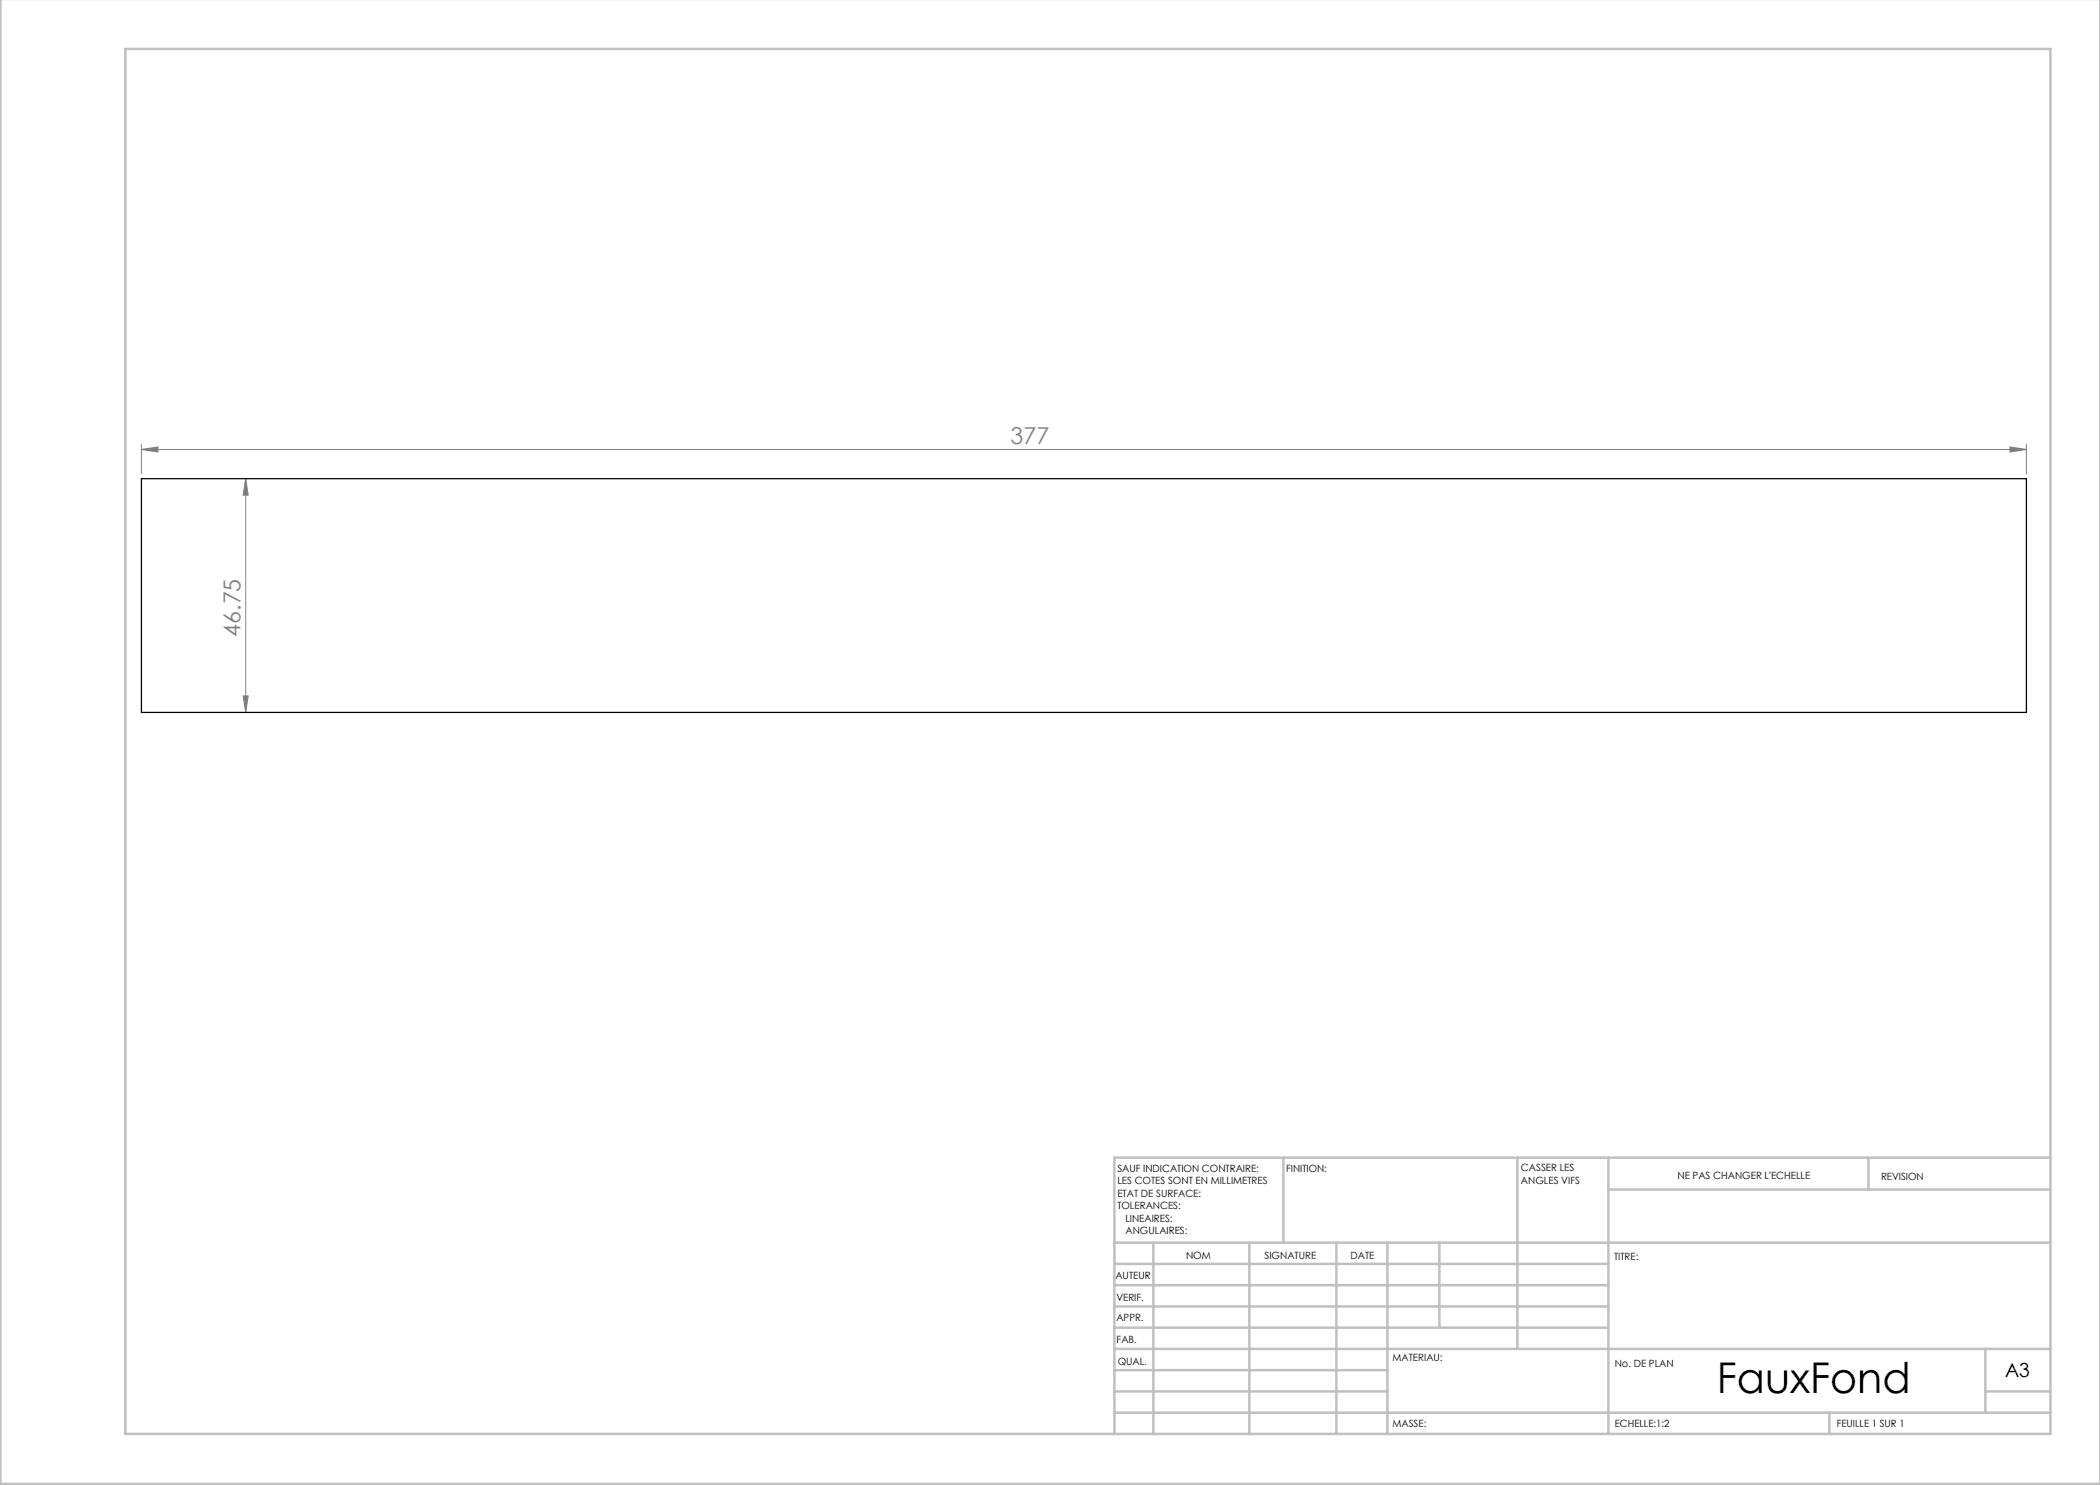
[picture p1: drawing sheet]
<svg xmlns="http://www.w3.org/2000/svg" width="420mm" height="297mm" viewBox="0 0 420 297" stroke-linecap="round" stroke-linejoin="round" font-family="sans-serif">
<path d="M28.3 89.9l3.3-.5v1zM28.3 88.9v5.8M28.3 89.9h377M49.1 95.7l.5 3.3h-1zM49.1 95.7v46.8M402 89.4l3.3 .5-3.3 .5zM405.3 88.9v5.8M48.6 139.2h1l-.5 3.3z" fill="none" stroke="#808080" stroke-width=".2"/>
<g fill="none" stroke="#c0c0c0" stroke-width=".5">
<path d="M.1 -.1v296.9h419.9M25.1 9.8h385v277h-385zM256.7 231.5v17M303.5 231.5v38.3M321.7 231.5v55.3M321.7 237.9h88.4M373.7 231.5v6.4M410.1 231.5h-187.2v55.3M222.9 248.5h187.2M222.9 257h98.8M222.9 252.8h98.8M230.7 248.5v38.3"/>
<path d="M249.9 248.5v38.3M267.3 248.5v38.3M277.5 248.5v38.3M287.9 248.5v17M222.9 265.5h98.8M222.9 261.3h98.8M222.9 278.3h54.6M222.9 274h54.6M222.9 269.8h187.2M397.1 278.3h13M397.1 269.8v12.7M222.9 282.5h187.2"/>
<path d="M365.9 282.5v4.3"/>
</g>
<g fill="#808080">
<path d="M402 89.4l3.3 .5-3.3 .5zM28.3 89.9l3.3-.5v1z"/>
<path d="M49.1 95.7l.5 3.3h-1zM48.6 139.2h1l-.5 3.3z"/>
</g>
<path d="M28.3 95.7h377v46.8h-377z" fill="none" stroke="#000" stroke-width=".25"/>
<text font-size="8.5" x="343.4" y="278.5">FauxFond</text>
<g font-size="4.7" fill="#808080">
<text x="202.1" y="88.9">377</text>
<text x="48.1" y="127.4" transform="rotate(-90 48.1 127.4)">46.75</text>
</g>
<text font-size="3.9" x="401" y="275.4">A3</text>
<g font-size="2">
<text x="223.5" y="234.4">SAUF INDICATION CONTRAIRE:</text>
<text x="223.5" y="236.9">LES COTES SONT EN MILLIMETRES</text>
<text x="223.5" y="239.4">ETAT DE SURFACE:</text>
<text x="257.2" y="234.4">FINITION:</text>
<text x="304.2" y="234.3">CASSER LES</text>
<text x="304.2" y="236.8">ANGLES VIFS</text>
<text x="335.5" y="235.8">NE PAS CHANGER L'ECHELLE</text>
<text x="376.2" y="236">REVISION</text>
<text x="223.5" y="241.9">TOLERANCES:</text>
<text x="225.1" y="244.4">LINEAIRES:</text>
<text x="225.1" y="246.9">ANGULAIRES:</text>
<text x="237.2" y="251.8">NOM</text>
<text x="252.9" y="251.7">SIGNATURE</text>
<text x="270.1" y="251.7">DATE</text>
<text x="223.1" y="255.9">AUTEUR</text>
<text x="322.8" y="252">TITRE:</text>
<text x="223.3" y="260.1">VERIF.</text>
<text x="223.3" y="264.2">APPR.</text>
<text x="223.3" y="268.6">FAB.</text>
<text x="223.5" y="272.9">QUAL.</text>
<text x="278.5" y="272.3">MATERIAU:</text>
<text x="323" y="273.4">No. DE PLAN</text>
<text x="278.5" y="285.3">MASSE:</text>
<text x="323" y="285.4">ECHELLE:1:2</text>
<text x="367.4" y="285.4">FEUILLE 1 SUR 1</text>
</g>
</svg>
